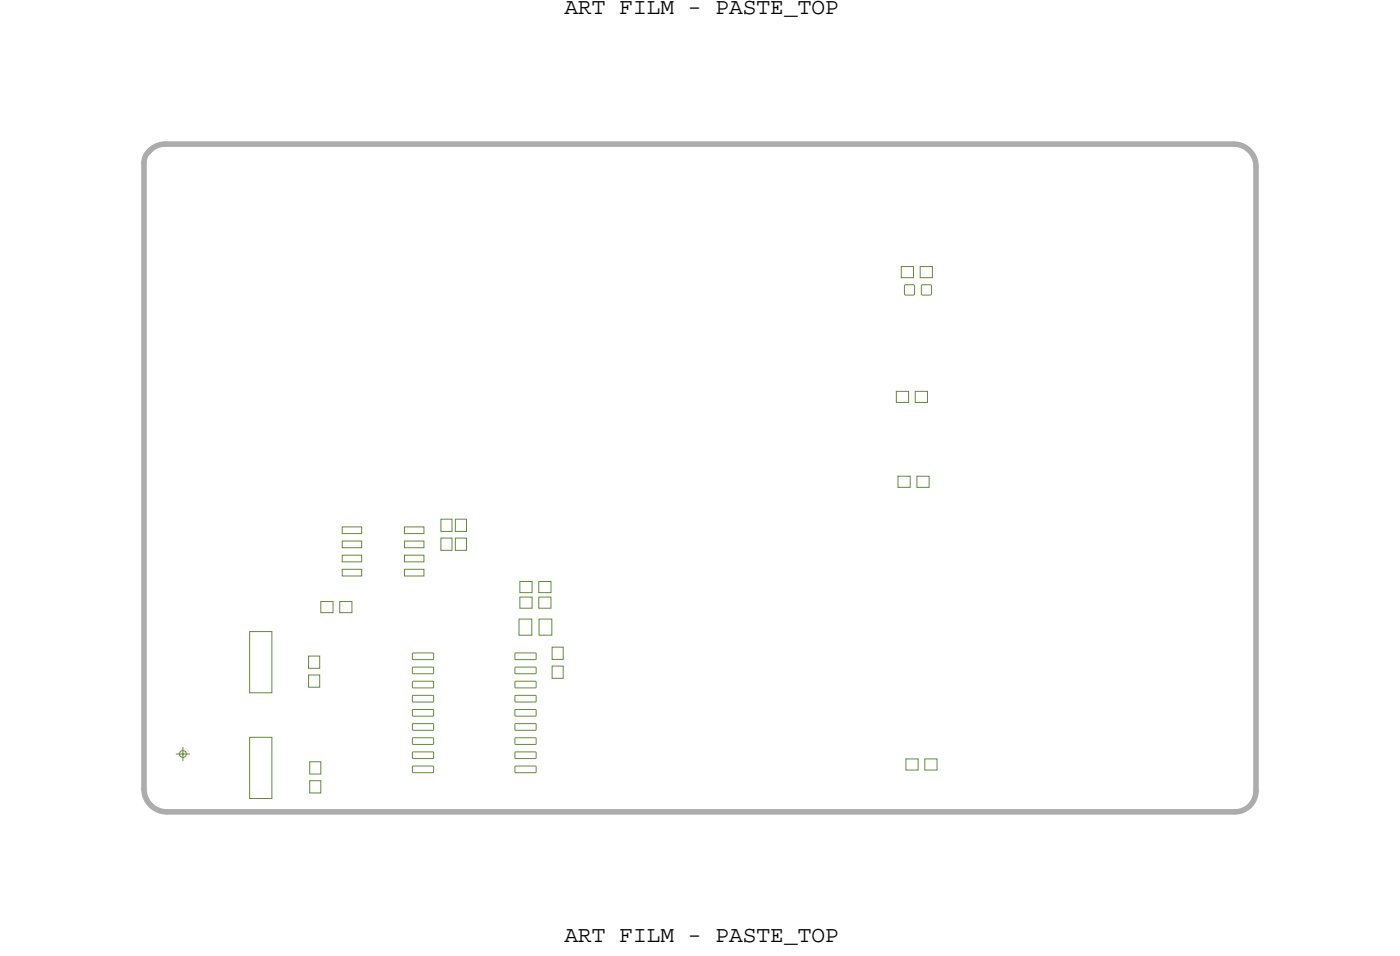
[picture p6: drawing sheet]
<svg xmlns="http://www.w3.org/2000/svg" width="126mm" height="86mm" viewBox="0 0 126 86" stroke-linecap="round" stroke-linejoin="round" font-family="sans-serif">
<!-- layer: Board Outline -->
<path d="M13 14.6v56.3zM13.3 13.6l.2-.1zM13.4 13.6l-.3 .5-.2 .5M14.9 12.9h96zM14.9 12.9l-.8 .2-.6 .4M111 13a2 2 0 0 1 1.9 1.9M112.9 14.9v56.2zM13 70.9a2.05 2.05 0 0 0 2 2M15 72.9h96zM113 71.1a1.9 1.9 0 0 1-2 1.8" fill="none" stroke="#acacac" stroke-width=".5"/>
<path d="M13.5 13.6l.6-.5 .8-.2h96a2 2 0 0 1 2 2.1v55.9a2 2 0 0 1-2 2h-96a2 2 0 0 1-1.9-2v-55.9l.1-.8z" fill="none" stroke="#acacac" stroke-width=".09"/>
<!-- layer: Nets -->
<g fill="none" stroke="#638b3a" stroke-width=".09">
<path d="M80.6 35.2h1.1v1h-1.1zM81 23.9h1.1v1h-1.1zM81.4 25.6h.8v.9h-.8zM82.3 35.2h1.1v1h-1.1zM82.7 23.9h1.1v1h-1.1zM82.9 25.6h.8v.9h-.8zM22.5 56.7h2v5.5h-2zM27.7 58.9h1v1.1h-1zM28.9 54h1v1.1h-1zM30.6 54h1v1.1h-1zM30.8 48.6h1.7v.6h-1.7zM30.8 49.9h1.7v.6h-1.7z"/>
<path d="M30.8 51.2h1.7v.6h-1.7zM30.8 47.3h1.7v.6h-1.7zM36.4 51.2h1.7v.6h-1.7zM36.4 47.3h1.7v.6h-1.7zM36.4 49.9h1.7v.6h-1.7zM36.4 48.6h1.7v.6h-1.7zM37.1 58.7h1.8l.1 .5-1.9 .1zM37.1 60l1.8-.1 .1 .6h-1.9zM39.6 46.6h1v1.1h-1zM39.6 48.3h1v1.1h-1zM40.9 46.6h1.1v1.1h-1.1zM40.9 48.3h1.1v1.1h-1.1z"/>
<path d="M46.3 60l1.9-.1v.6h-1.8zM46.3 58.7h1.9v.5l-1.8 .1zM46.7 55.6h1.1v1.5h-1.1zM46.7 52.2h1.1v1h-1.1zM46.7 53.6h1.1v1h-1.1zM48.4 52.2h1.1v1h-1.1zM48.4 53.6h1.1v1h-1.1zM48.5 55.6h1.1v1.5h-1.1zM49.6 59.8h1.1v1.1h-1.1zM49.6 58.1h1.1v1.1h-1.1zM80.8 42.8h1.1v1h-1.1zM82.5 42.8h1.1v1h-1.1z"/>
<path d="M22.5 66.2h2v5.5h-2zM27.7 60.6h1v1.1h-1zM27.8 68.4h1v1.1h-1zM27.8 70.1h1v1.1h-1zM37.1 66.3h1.8l.1 .5-1.9 .1zM37.1 67.6h1.8l.1 .5-1.9 .1zM37.1 68.9l1.8-.1 .1 .6h-1.9zM37.1 61.2h1.8l.1 .6h-1.9zM37.1 62.5h1.8l.1 .5-1.9 .1zM37.1 63.8h1.8l.1 .5h-1.9zM37.1 65h1.8l.1 .6h-1.9zM46.3 65h1.9v.6h-1.8z"/>
<path d="M46.3 63.8h1.9v.5h-1.8zM46.3 62.5h1.9v.5l-1.8 .1zM46.3 66.3h1.9v.5l-1.8 .1zM46.3 68.9l1.9-.1v.6h-1.8zM46.3 67.6h1.9v.5l-1.8 .1zM46.3 61.2h1.9v.6h-1.8zM81.5 68.2h1.1v1h-1.1zM83.2 68.2h1.1v1h-1.1z"/>
</g>
<!-- layer: Drawing Origin -->
<path d="M15.8 67.7h1.3M16.2 67.5l.2-.1 .3 .1 .1 .2-.1 .3-.3 .1-.2-.1-.1-.3zM16.4 67.1v1.3" fill="none" stroke="#638b3a" stroke-width=".09"/>
<g font-size="2.1">
<text x="50.8" y="1.2">ART FILM - PASTE_TOP</text>
<text x="50.8" y="84.7">ART FILM - PASTE_TOP</text>
</g>
</svg>
